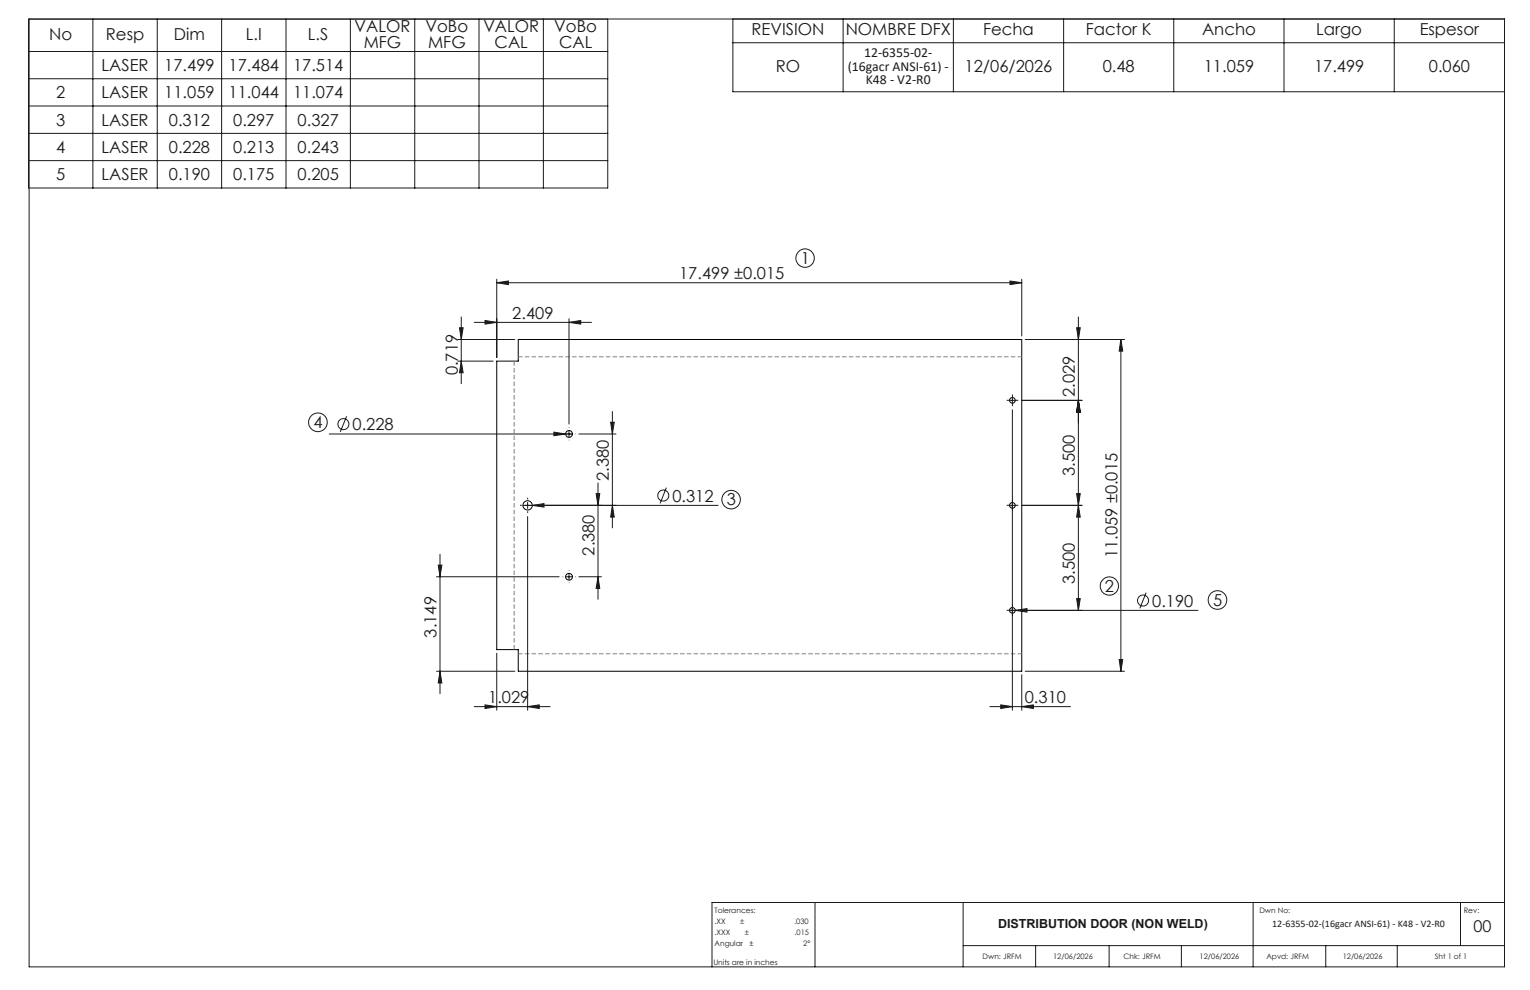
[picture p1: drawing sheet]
<svg xmlns="http://www.w3.org/2000/svg" width="432mm" height="279mm" viewBox="0 0 432 279" stroke-linecap="round" stroke-linejoin="round" font-family="sans-serif">
<g fill="none" stroke="#000" stroke-width=".28">
<path d="M146.3 95.8h142.1v93.6h-142.1v-6.1h-6.1v-81.4h6.1z"/>
<circle cx="285.7" cy="113" r=".8"/>
<circle cx="160.6" cy="122.5" r=".97"/>
<circle cx="148.9" cy="142.6" r="1.31"/>
<circle cx="285.7" cy="142.6" r=".8"/>
<circle cx="160.6" cy="162.8" r=".95"/>
<circle cx="285.7" cy="172.3" r=".8"/>
</g>
<g fill="none" stroke="#191924" stroke-width=".28">
<path d="M8 14.5h163.5M8.2 5.4v267.5h416.4v-267.5h-416.6v47.7h163.5v-47.7M26.2 5.4v47.7M44.4 5.4v47.7M62.5 5.4v47.7M80.7 5.4v47.7M98.9 5.4v47.7M117.1 5.4v47.7M135.2 5.4v47.7M153.4 5.4v47.7M206.8 5.4v20.5h217.8M206.8 12.1h217.8"/>
<path d="M237.9 5.4v20.5M269.1 5.4v20.5M300.2 5.4v20.5M331.3 5.4v20.5M362.4 5.4v20.5M393.5 5.4v20.5M8 22.2h163.5M8 29.9h163.5M8 37.6h163.5M8 45.3h163.5M140.2 79.8l3.3-.5v1zM140.2 78.8v22.1"/>
<path d="M140.2 79.8h148.2M285 79.3l3.4 .5-3.4 .5zM288.4 78.8v16M129.2 95.8h16.1M129.7 92.5h1l-.5 3.3zM130.2 89.5v18.8M133.8 91h33.1M136.9 90.5l3.3 .5-3.3 .5zM160.6 91l3.3-.5v1zM160.6 90v29.7M289.3 95.8h28.1M303.8 92.5h1.1l-.6 3.3z"/>
<path d="M304.3 89.5v82.8M316.3 95.8l.6 3.3h-1.1zM316.3 95.8v93.6M97.8 117.5l-1.8 4.4M129.2 101.9h10M130.2 101.9l.5 3.3h-1zM172.3 119.2h1.1l-.6 3.3zM172.8 116.1v32.9M284.9 113h1.7M285.7 112.1v1.7M285.7 115.6v84.8M288.4 113h17"/>
<path d="M304.3 113l.6 3.3h-1.1zM92.9 122.5h68.6M156.3 122l3.3 .5-3.3 .5zM160.6 121.6v1.7M163.4 122.5h10.4M168.2 139.3h1.1l-.5 3.3zM168.8 136.3v32.8M188.1 137.6l-1.8 4.5M303.8 139.3h1.1l-.6 3.3zM123.7 159.5h1l-.5 3.3zM124.2 156.4v39.4M147.6 142.6h55.1"/>
<path d="M148.9 141.8v1.7M148.9 145.8v54.6M150.2 142.6l3.3-.5v1zM172.8 142.6l.6 3.3h-1.1zM284.9 142.6h1.7M288.4 142.6h17M304.3 142.6l.6 3.3h-1.1zM123.2 162.8h34.6M159.7 162.8h1.7M160.6 162v1.6M163.4 162.8h6.4M168.8 162.8l.5 3.3h-1.1z"/>
<path d="M284.9 172.3h53.2M286.5 172.3l3.3-.5v1zM303.8 168.9h1.1l-.6 3.4zM323.5 167.3l-1.8 4.4M123.2 189.4h22.1M124.2 189.4l.5 3.4h-1zM133.8 199.4h21.5M136.9 198.9l3.3 .5-3.3 .6zM140.2 184.4v16M148.9 199.4l3.3-.5v1.1zM279.4 199.4h22.7M282.4 198.9l3.3 .5-3.3 .6z"/>
<path d="M288.4 199.4l3.2-.5v1.1zM288.4 190.4v10M289.3 189.4h28.1M315.8 186.1h1.1l-.6 3.3zM230 254.7v18.2M271.8 254.7v18.2M353.7 254.7v18.2M412.2 254.7v12.2M424.6 254.7h-223.7v18.2M271.8 266.9h152.8M292.3 266.9v6M313 266.9v6"/>
<path d="M333.4 266.9v6M374.2 266.9v6M394.3 266.9v6"/>
<circle cx="227.2" cy="72.9" r="2.6"/>
<circle cx="89.7" cy="119.2" r="2.63"/>
<circle cx="96.9" cy="119.7" r="1.55"/>
<circle cx="187.2" cy="139.8" r="1.56"/>
<circle cx="206.3" cy="141" r="2.62"/>
<circle cx="313.1" cy="165.4" r="2.58"/>
<circle cx="322.6" cy="169.5" r="1.56"/>
<circle cx="343.6" cy="169.3" r="2.62"/>
</g>
<g fill="none" stroke="#191924" stroke-width=".28" stroke-dasharray="15.2 1.3 1.3 1.3" stroke-linecap="butt">
<path d="M284.9 113h-.8M285.7 112.1v-.8M285.7 113.8v.8M286.6 113h.8M158.9 122.5h-.1M160.6 120.8v-.1M160.6 124.1v.2M162.3 122.5h.1M147.3 142.6h-.5M148.9 140.9v-.4M148.9 144.3v.5M150.6 142.6h.5"/>
<path d="M284.9 142.6h-.8M285.7 141.8v-.8M285.7 143.4v.8M286.6 142.6h.8M158.9 162.8h-.1M160.6 161.1v-.1M160.6 164.4v.2M162.3 162.8h.1M284.9 172.2h-.8M285.7 171.4v-.8M285.7 173.1v.8M286.6 172.2h.8"/>
</g>
<path d="M145.1 101.9v81.4" fill="none" stroke="#808080" stroke-width=".28" stroke-dasharray="1.3 .6" stroke-dashoffset="-.1" stroke-linecap="butt"/>
<path d="M288.4 100.7h-142.1M146.3 184.5h142.1" fill="none" stroke="#808080" stroke-width=".28" stroke-dasharray="1.3 .6" stroke-dashoffset=".1" stroke-linecap="butt"/>
<g fill="#191924">
<path d="M150.2 142.6l3.3-.5v1z"/>
<path d="M156.3 122l3.3 .5-3.3 .5z"/>
<path d="M285 79.3l3.4 .5-3.4 .5zM140.2 79.8l3.3-.5v1zM160.6 91l3.3-.5v1zM136.9 90.5l3.3 .5-3.3 .5zM148.9 199.4l3.3-.5v1.1zM136.9 198.9l3.3 .5-3.3 .6z"/>
<path d="M304.3 113l.6 3.3h-1.1zM303.8 92.5h1.1l-.6 3.3zM303.8 139.3h1.1l-.6 3.3zM304.3 113l.6 3.3h-1.1zM303.8 168.9h1.1l-.6 3.4zM304.3 142.6l.6 3.3h-1.1zM130.2 101.9l.5 3.3h-1zM129.7 92.5h1l-.5 3.3z"/>
<path d="M316.3 95.8l.6 3.3h-1.1zM315.8 186.1h1.1l-.6 3.3zM123.7 159.5h1l-.5 3.3zM124.2 189.4l.5 3.4h-1zM168.2 139.3h1.1l-.5 3.3zM168.8 162.8l.5 3.3h-1.1zM172.3 119.2h1.1l-.6 3.3zM172.8 142.6l.6 3.3h-1.1z"/>
<path d="M282.4 198.9l3.3 .5-3.3 .6zM288.4 199.4l3.2-.5v1.1zM286.5 172.3l3.3 .5v-1z"/>
</g>
<g font-size="4.7" fill="#191924">
<text x="13.9" y="11.2">No</text>
<text x="29.9" y="11.2">Resp</text>
<text x="49.1" y="11.2">Dim</text>
<text x="69.4" y="11.2">L.I</text>
<text x="86.9" y="11.2">L.S</text>
<text x="100.1" y="8.9">VALOR</text>
<text x="120.1" y="8.9">VoBo</text>
<text x="136.4" y="8.9">VALOR</text>
<text x="156.4" y="8.9">VoBo</text>
<text x="212.1" y="9.9">REVISION</text>
<text x="238.7" y="9.9">NOMBRE DFX</text>
<text x="277.5" y="9.9">Fecha</text>
<text x="306.5" y="9.9">Factor K</text>
<text x="339.2" y="9.9">Ancho</text>
<text x="371.5" y="9.9">Largo</text>
<text x="400.7" y="9.9">Espesor</text>
<text x="102.7" y="13.5">MFG</text>
<text x="120.8" y="13.5">MFG</text>
<text x="139.6" y="13.5">CAL</text>
<text x="157.8" y="13.5">CAL</text>
<text x="28.7" y="20">LASER</text>
<text x="46.4" y="20">17.499</text>
<text x="64.5" y="20">17.484</text>
<text x="82.7" y="20">17.514</text>
<text x="219" y="20.2">RO</text>
<text x="272.2" y="20.2">12/06/2026</text>
<text x="311.2" y="20.2">0.48</text>
<text x="339.7" y="20.2">11.059</text>
<text x="370.8" y="20.2">17.499</text>
<text x="403.2" y="20.2">0.060</text>
<text x="15.9" y="27.7">2</text>
<text x="28.7" y="27.7">LASER</text>
<text x="46.4" y="27.7">11.059</text>
<text x="64.5" y="27.7">11.044</text>
<text x="82.7" y="27.7">11.074</text>
<text x="15.9" y="35.5">3</text>
<text x="28.7" y="35.5">LASER</text>
<text x="47.7" y="35.5">0.312</text>
<text x="65.8" y="35.5">0.297</text>
<text x="84" y="35.5">0.327</text>
<text x="15.9" y="43.2">4</text>
<text x="28.7" y="43.2">LASER</text>
<text x="47.7" y="43.2">0.228</text>
<text x="65.8" y="43.2">0.213</text>
<text x="84" y="43.2">0.243</text>
<text x="15.9" y="50.9">5</text>
<text x="28.7" y="50.9">LASER</text>
<text x="47.7" y="50.9">0.190</text>
<text x="65.8" y="50.9">0.175</text>
<text x="84" y="50.9">0.205</text>
<text x="226" y="74.5">1</text>
<text x="191.7" y="78.8">17.499 ±0.015</text>
<text x="144.6" y="89.9">2.409</text>
<text x="129.2" y="105.9" transform="rotate(-90 129.2 105.9)">0.719</text>
<text x="303.4" y="112" transform="rotate(-90 303.4 112)">2.029</text>
<text x="88.5" y="120.8">4</text>
<text x="99.5" y="121.4">0.228</text>
<text x="171.8" y="135.7" transform="rotate(-90 171.8 135.7)">2.380</text>
<text x="303.4" y="134.3" transform="rotate(-90 303.4 134.3)">3.500</text>
<text x="189.8" y="141.5">0.312</text>
<text x="205.1" y="142.6">3</text>
<text x="167.8" y="156.8" transform="rotate(-90 167.8 156.8)">2.380</text>
<text x="315.4" y="157.6" transform="rotate(-90 315.4 157.6)">11.059 ±0.015</text>
<text x="303.4" y="164.7" transform="rotate(-90 303.4 164.7)">3.500</text>
<text x="311.9" y="167">2</text>
<text x="325.2" y="171.2">0.190</text>
<text x="342.4" y="170.9">5</text>
<text x="123.2" y="179.9" transform="rotate(-90 123.2 179.9)">3.149</text>
<text x="137.8" y="198.4">1.029</text>
<text x="289.2" y="198.4">0.310</text>
</g>
<text font-size="4.6" fill="#191924" x="415.9" y="263">00</text>
<g font-size="3.9" fill="#191924">
<text x="243.9" y="16.1">12-6355-02-</text>
<text x="239.2" y="19.9">(16gacr ANSI-61) -</text>
<text x="244.3" y="23.8">K48 - V2-R0</text>
</g>
<text font-size="3.5" fill="#191924" x="281.7" y="261.9">DISTRIBUTION DOOR (NON WELD)</text>
<text font-size="2.8" fill="#191924" x="359.1" y="261.5">12-6355-02-(16gacr ANSI-61) - K48 - V2-R0</text>
<g font-size="2.1" fill="#191924">
<text x="201.7" y="257.6">Tolerances:</text>
<text x="355.4" y="257.8">Dwn No:</text>
<text x="413.1" y="257.8">Rev:</text>
<text x="201.7" y="260.7">.XX</text>
<text x="201.7" y="263.9">.XXX</text>
<text x="208.9" y="260.7">±</text>
<text x="210.2" y="263.9">±</text>
<text x="224.1" y="260.7">.030</text>
<text x="224.3" y="263.9">.015</text>
<text x="201.7" y="267">Angular</text>
<text x="211.5" y="267">±</text>
<text x="226.7" y="267">2°</text>
<text x="201.3" y="272.3">Units are in inches</text>
<text x="277.3" y="270.7">Dwn: JRFM</text>
<text x="297.2" y="270.7">12/06/2026</text>
<text x="317.1" y="270.7">Chk: JRFM</text>
<text x="338.6" y="270.7">12/06/2026</text>
<text x="357.4" y="270.7">Apvd: JRFM</text>
<text x="378.9" y="270.7">12/06/2026</text>
<text x="404.9" y="270.7">Sht 1 of 1</text>
</g>
</svg>
